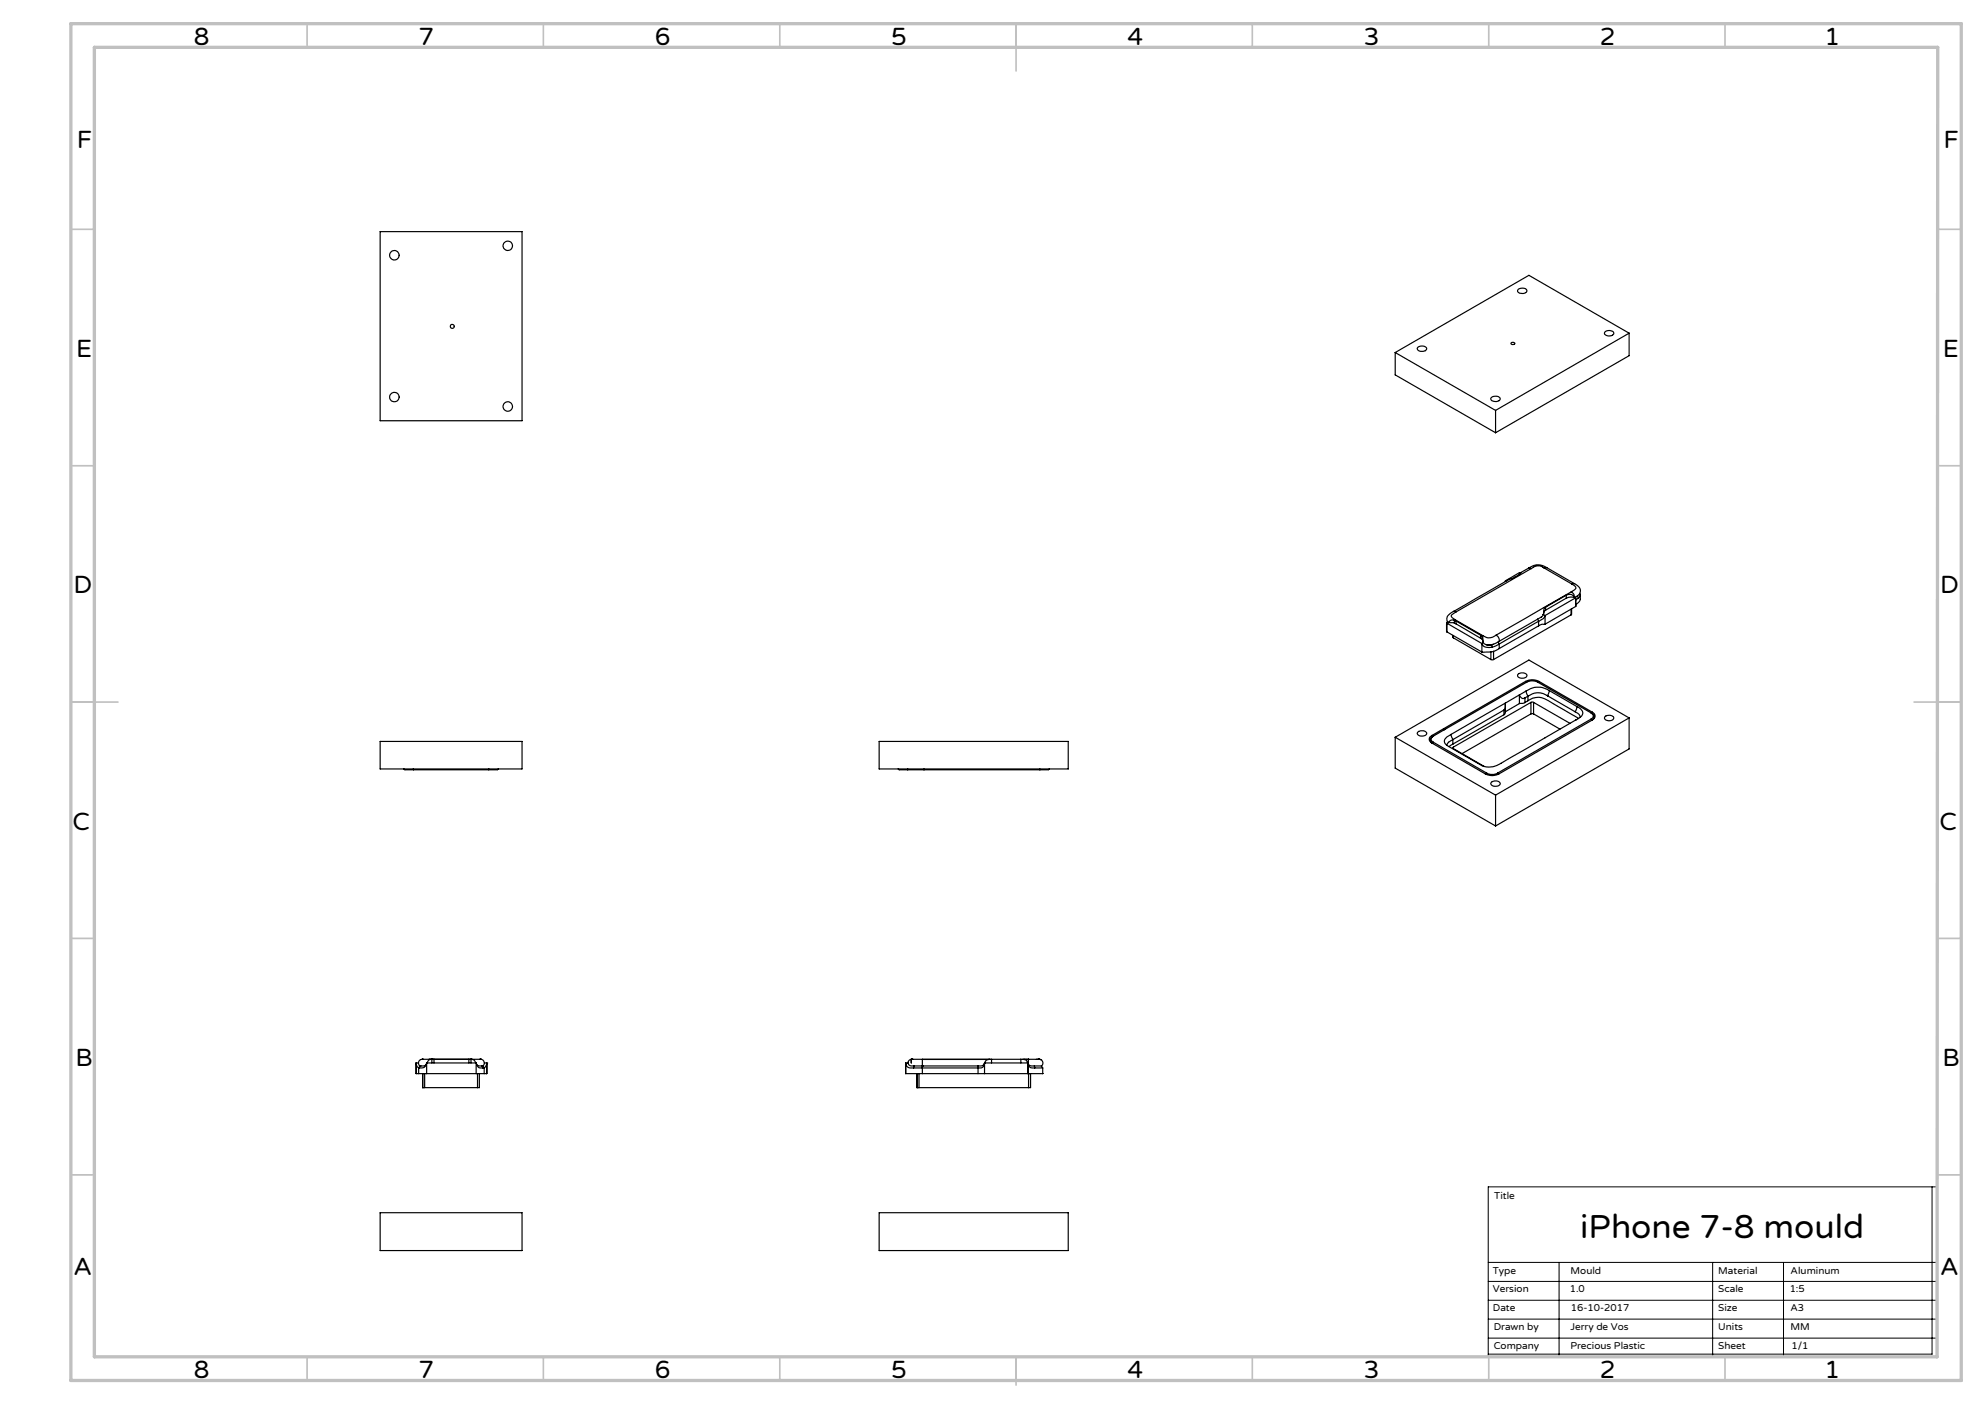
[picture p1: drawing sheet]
<svg xmlns="http://www.w3.org/2000/svg" width="420mm" height="297mm" viewBox="0 0 420 297" stroke-linecap="round" stroke-linejoin="round" font-family="sans-serif">
<!-- layer: Laag 1 -->
<path d="M408.8 251.1v35.4h-93.9M314.9 267h95M314.9 271.1h95M314.9 275.1h95M314.9 279h95M329.9 267v20.1M362.4 267v20.1M377.4 267v20.1M314.9 283.1h95M315 287h94.9v-35.9h-95v36h95" fill="none" stroke="#000" stroke-width=".21"/>
<g fill="none" stroke="#c0c0c0" stroke-width=".35">
<path d="M65 5v5M115 5v5M165 5v5M215 5v10M265 5v5M315 5v5M365 5v5M15 48.5h5M410 48.5h5M15 98.5h5M410 98.5h5M15 148.5h10"/>
<path d="M405 148.5h10M15 198.5h5M410 198.5h5M15 248.5h5M410 248.5h5M65 287v5M115 287v5M165 287v5M215 287v6M265 287v5M315 287v5M365 287v5"/>
</g>
<path d="M15 5h400v287h-400zM20 10h390l-.1 277h-389.9z" fill="none" stroke="#c0c0c0" stroke-width=".7"/>
<g fill="none" stroke="#000" stroke-width=".25">
<path d="M80.4 49h30.1v40h-30.1zM295.2 74.6v4.7l21.2 12.2M295.2 74.6l21.2 12.2M300.1 73.4a1.3 1.3 0 0 1 1.8 .3 1.13 1.13 0 0 1-1 .6 1.13 1.13 0 0 1-1-.6zM319.7 72.6a.43 .43 0 0 1 .5-.2 .43 .43 0 0 1 .3 .3 .42 .42 0 0 1-.5 .2 .42 .42 0 0 1-.3-.3zM321.3 61.2a1.29 1.29 0 0 1 1.8 .3 1.15 1.15 0 0 1-2 .1zM339.7 70.1a1.22 1.22 0 0 1 1.8 .4 1.1 1.1 0 0 1-1 .6 1.1 1.1 0 0 1-1-.7zM344.7 70.5v4.7l-28.3 16.3M344.7 70.5l-21.2-12.3-28.3 16.4M344.7 70.5l-28.3 16.3M315.6 84a1.3 1.3 0 0 1 1.8 .3 1.13 1.13 0 0 1-1 .6 1.13 1.13 0 0 1-1-.6zM316.4 86.8v4.7"/>
<path d="M306.1 132.1v1.5M306.1 133.6v.1M306.1 131.8v.3M306.1 131.8l7.4 4.3M306.1 131.8v1.9M306.1 133.7l7.4 4.2M306.3 131.5l-.2 .3M306.5 131.7l-.4 .1M306.5 131.7l1.2 .1M307.4 134.4l.1 .5M307.5 134.9l8 4.6M307.5 134.5v.4"/>
<path d="M307.6 129.3l-.7 .4a1.29 1.29 0 0 0-.5 2M307.7 131.8l.4 .2M307.7 131.2l.4 .2M307.7 131.2a.87 .87 0 0 0-1.1 .3l-.1 .2M307.7 131.2v.6M307.9 131.1l-.2 .1M307.9 131.1l5.9 3.4M308 129.5l-.9 .7 .2 .5 .6 .4M308.1 132l5.2 3M308.1 131.4l5.2 3M308.1 131.4v.6M313.3 135l.3 .2"/>
<path d="M313.3 134.4l.3 .2M313.3 134.4v.6M313.5 136.1a1.31 1.31 0 0 0 1.6 .9l.6-.1M313.5 136.1v1.8M313.6 134.6l.2 .3v1M313.6 135.2l.2 .7M313.6 134.6v.6M313.8 134.5l-.2 .1M313.8 135.9l.2 .2 .5 .3h.9M313.8 135.9l-.3 .2M315.5 139.5h.5M315.5 137.9v1.6"/>
<path d="M315.6 136.4h-.1M315.6 136.4l.1 .5M316 136.3l-.4 .1M316 137.8v1.7M316.5 134.4l-.7 .4a2.06 2.06 0 0 1-2-.3M316.5 134.4a.99 .99 0 0 1 .6 1.3M317 135.8l.2 .4M317.1 135.7a3.1 3.1 0 0 1-2.7 .6M317.2 136.2l-1.5 .7M317.2 137.2a5.8 5.8 0 0 1-3.7 .7M317.2 136.2v1M318.5 122.9h.2"/>
<path d="M318.5 122.9v.1M321.7 121.3l-.2-.2-3 1.8M321.8 121.1l-.5 .5-2 1-11.7 6.7 .4 .2M323.4 120.2l.6 .1M323.4 120.2l-1.6 .9M324 120.3l-16 9.2M325.3 130.9l.2 .5M325.5 131.4l-8.3 4.8M325.5 131.4v1M325.5 132.4l-8.3 4.8M326.2 130.5l-9.1 5.2M326.5 130l-.4 .6"/>
<path d="M326.5 130l.4 .2M326.7 120.2a2.05 2.05 0 0 0-2.7 .1M326.7 120.2l5.9 3.4M326.9 130.2l-.3 .6-1.1 .6M326.9 132l-.7 .1-.7 .3M326.9 130.2v1.8M327 128.4l-.4 .6-.1 1M327 129.1l-.3 .3-.2 .6M327 128.4v.7M327.3 120.1l5.8 3.4-.5 .1M327.3 120.1a3.2 3.2 0 0 0-3.9 .1M327.3 120.1l-.6 .1"/>
<path d="M331.4 125.9l.9-.2 .5 .2 .2 .4M331.4 125.9l-4.4 2.5M331.4 126.5l-4.4 2.6M331.4 125.9v.6M332.4 130.1l-16.4 9.4M332.4 128.9v1.2M332.5 125.2l-16 9.2M332.5 125.2a1.09 1.09 0 0 1 .6 1.1M332.5 128.8l-.1 1.3M332.6 123.6a.82 .82 0 0 1 .7 1l-.8 .6M333 126.3l-1.6 .2M333 126.3l.4 .2"/>
<path d="M333.1 123.4a1.61 1.61 0 0 1 1.2 2.2l-1.1 .8 .1-.1M333.4 126.5v1.8M333.4 126.5l-6.5 3.7M333.4 128.3l-6.5 3.7M333.7 126l.3 .5M334 126.5l-.6 .4M334.3 125.5v.6l-.3 .4M334.4 125.8a1.76 1.76 0 0 1-1 2.1v.2M80.4 156.8h30.1v5.9h-30.1zM186 156.8h40v5.9h-40zM295.2 156v6.5l21.2 12.2M295.2 156l21.2 12.2"/>
<path d="M300 154.9a1.15 1.15 0 0 1 1.9 .3 1.24 1.24 0 0 1-2 0zM303 155.6l.1 .2M303.1 155.8a.76 .76 0 0 0-.5 .7 .76 .76 0 0 0 .5 .8l.2-.3M303.3 155.7a.68 .68 0 0 0-.5 .7 .68 .68 0 0 0 .5 .6M303.3 157l11.3 6.5M303.3 155.7l-.2 .1M305.4 154.2l-2.4 1.4M305.4 154.2l.2 .2M307 155.4l-1.1 .8a.94 .94 0 0 0 .2 1.5M307 155.4l.4 1.1M307.4 157.4l-.8 .5M307.4 156.5l-.5 .2a1.25 1.25 0 0 0-.8 1"/>
<path d="M307.4 156.5v.9M307.5 158l-.1 .1 .1 .3M307.5 158.4l6.5 3.7M307.5 158v.4M318.2 151.2l-10.8 6.2M318.2 150.2l-10.8 6.3M318.2 150.2v1M318.5 148.7l-11.5 6.7M318.5 150.6l-.1 .4-.2 .2M318.5 148.7l-.1 1.3-.2 .2M318.5 148.7v1.9M321.2 142.6a1.14 1.14 0 0 1 1.9 .4 1.18 1.18 0 0 1-2-.1z"/>
<path d="M321.5 147a.8 .8 0 0 0 1.2 .6M321.5 147l-3 1.7M321.5 148.8l-3 1.8M321.5 147v1.8M322.7 148.6l-1.2 .2M322.7 147.6v1M322.8 144.1a3 3 0 0 1 2.8 0M322.8 144.1l-17.4 10.1M322.8 144.1l.1 .3M322.9 146.2l.4 1.1M322.9 146.2l-1.4 .8M323.3 148.2a3.5 3.5 0 0 1 4.3 0l6.4 3.8"/>
<path d="M323.3 148.2l-.6 .4M323.3 147.3v.9M323.3 147.3l-.6 .3M323.9 148.6h.6M323.9 151h.6M323.9 148.6l-16.4 9.4M323.9 151l-14.5 8.4M323.9 148.6v2.4M324.5 148.6l7.7 4.4M324.5 151l5.6 3.2M324.5 148.6v2.4M325.6 144.1l11.3 6.6"/>
<path d="M325.6 144.1l-.1 .3M327.4 147.2a3.4 3.4 0 0 0-4.1 .1M327.4 147.2h.1M327.4 147.2l5.9 3.4M327.8 146.1a4.3 4.3 0 0 0-4.9 .1M327.8 146.1l-.4 1.1M327.8 146.1l5.9 3.4M333.3 150.6a1.33 1.33 0 0 1 1 1.1M333.7 149.5l.4 .2a1.2 1.2 0 0 1 .8 1.2 1.2 1.2 0 0 1-.9 1.1l-16.4 9.5a4.3 4.3 0 0 1-4.1 .5l-7.4-4.3M333.7 149.5l-.4 1.1M336.7 150.8a.69 .69 0 0 1 .4 .7 .69 .69 0 0 1-.4 .6M336.7 150.8l-11.4-6.5a2.7 2.7 0 0 0-2.2 0l-19.8 11.4"/>
<path d="M336.7 152.1l-19.8 11.4M336.7 150.8l.1 .1M336.8 150.9a.76 .76 0 0 1 .5 .7 .76 .76 0 0 1-.5 .8l-.1-.3M336.9 150.7a.87 .87 0 0 1 .6 .8 .87 .87 0 0 1-.6 .8l-19.8 11.4a3.1 3.1 0 0 1-2.8 0l-11.3-6.5a.85 .85 0 0 1-.6-.8 .85 .85 0 0 1 .6-.8M336.9 150.7l-.1 .2M339.6 151.6a1.34 1.34 0 0 1 1.9 .2 1.1 1.1 0 0 1-1 .7 1.1 1.1 0 0 1-1-.6zM344.7 151.9l-21.2-12.3-28.3 16.4M344.7 151.9l-28.3 16.3M344.7 151.9v6.5l-28.3 16.3M85.4 162.7l.3 .1h1.8M87.5 162.7v.1M87.5 162.8h15.9"/>
<path d="M103.4 162.7v.1M105.4 162.7l-.2 .1h-1.8M190 162.7l.3 .1h1.8M192.1 162.8h27.9M192.1 162.7v.1M195.5 162.7v.1M220 162.7v.1M222 162.7l-.2 .1h-1.8M314.6 163.5a2.47 2.47 0 0 0 2.3 0M314.6 163.5l-.1 .3M315.6 165.5a1.15 1.15 0 0 1 1.8 .3 1.22 1.22 0 0 1-2 0zM316.4 168.2v6.5"/>
<path d="M316.9 163.5l.1 .3M88.1 224.9v2.2M88.1 224.9l.2 .7 .3 .3M88.1 227.1h.4M88.1 224.9h.4M88.6 225.9v1.2h1.7M88.6 225.9h.1M88.9 225.5l-.3 .4M88.9 225.5h.1M88.9 225.5l-.2 .4M89.3 224.1h.1M89.4 224.1h.1"/>
<path d="M89.4 224.1h2M89.4 224.1a.78 .78 0 0 0-.8 .5 .78 .78 0 0 0 .3 .9M89.4 230.1h.5M89.4 230.1h.1M89.4 227.1v3M89.9 227.1v3M89.9 230.1h11.1M90.1 225.2l-.5 .3h-.7M90.3 224.9a1.26 1.26 0 0 1-1.6 1M90.3 224.9v2.2M90.3 224.9h10.5M90.3 227.1h10.5"/>
<path d="M90.8 224.1h.6M91.4 224.1a1.01 1.01 0 0 0-1.1 .8M91.4 224.1h.1M91.4 224.1h.4v.8M91.4 224.1h8.3M91.4 224.1v.8M99.6 224.1h2M99.7 224.1l.6 .2 .4 .6M99.7 224.1h.1M99.7 224.1h-.5v.8M99.7 224.1v.8M100.8 224.9a1.09 1.09 0 0 0 1.4 1"/>
<path d="M100.8 227.1h1.6M100.8 224.9v2.2M100.9 225.2l.5 .3h.6M101 227.1v3M101.4 227.1v3h-.4M101.5 224.1h.1zM101.6 224.1h.1M101.7 224.1h.1M102 225.5h.2M102 225.5l.2 .4M102 224.2a.76 .76 0 0 1 .1 1.3M102.2 225.5l.2 .4"/>
<path d="M102.2 225.9h.2M102.4 225.9v1.2M102.4 227.1h.6M102.5 224.9h.5M103 224.9v2.2M103 224.9l-.1 .3-.5 .7M103 224.9h.1M191.6 224.9a1.23 1.23 0 0 0 1.7 1M191.6 224.9v2.2h3.6M191.6 224.9h.6M192.2 224.9l.3 .5 .9 .1M192.2 224.8v.1"/>
<path d="M192.8 224.1h.1M192.8 224.1a.72 .72 0 0 0-.6 .8M192.8 224.1v.8M192.8 224.1h.2M192.9 224.1h.1M193 224.1h2.2M193.4 225.5h1.8M193.4 225.5l-.1 .4M194 230.1h.5M194 230.1h.1M194 227.1v3M194.5 230.1h23.1"/>
<path d="M194.5 227.1v3M195.2 224.1h14.1M195.2 224.1v1.4M195.2 224.1h14.3M195.2 225.5h.1M195.2 227.1h11.7M195.2 225.5h11.7M195.2 225.5v1.6M206.9 227.1h1.4M206.9 225.5v1.6M208.3 224.9h.1M208.3 224.9l-.2 .7-.5 .3h-14.3"/>
<path d="M208.3 224.9l-.4 .5-1 .1M208.3 224.9h9.2M208.3 227.1h9.2M208.3 224.9v2.2M209.8 224.1h-.5a.96 .96 0 0 0-1 .8M209.8 224.1h6.2M209.8 224.1v.8M216 224.1a1.09 1.09 0 0 1 1.5 .8M216 224.1v.8M216.4 224.1h3.4M216.6 224.1h1v1M217.5 224.9l.1 .4"/>
<path d="M217.5 227.1h.1M217.5 224.9v2.2M217.5 224.9l.1 .2M217.6 225.1v.2a1.05 1.05 0 0 0 1.3 .6M217.6 225.1v.2M217.6 225.1l.1 .1a1.14 1.14 0 0 0 1.2 .3M217.6 227.1h.1M217.6 225.3v4.8M218.1 227.1v3h-.5M218.9 225.5h1.4M218.9 225.5v.4M218.9 225.9h1.7"/>
<path d="M219.3 224.1h.5M219.8 224.1h-.1a.79 .79 0 0 1 .9 .4 .79 .79 0 0 1-.3 1M219.8 224.1h.1M220.3 225.5l.3 .4M220.6 225.9l.1 1.2h-3.1M80.4 256.5h30.1v8h-30.1zM186 256.5h40v8h-40z"/>
<circle cx="83.4" cy="54" r="1.01"/>
<circle cx="107.5" cy="52" r=".99"/>
<circle cx="95.7" cy="69" r=".42"/>
<circle cx="83.4" cy="84" r="1.01"/>
<circle cx="107.4" cy="86" r="1"/>
</g>
<text font-size="7.1" x="334.4" y="261.9">iPhone 7-8 mould</text>
<g font-size="5.3">
<text x="41" y="9.5">8</text>
<text x="88.5" y="9.5">7</text>
<text x="138.5" y="9.5">6</text>
<text x="188.5" y="9.5">5</text>
<text x="238.5" y="9.5">4</text>
<text x="288.5" y="9.5">3</text>
<text x="338.5" y="9.5">2</text>
<text x="386" y="9.5">1</text>
<text x="16.2" y="31.3">F</text>
<text x="411.2" y="31.3">F</text>
<text x="16.1" y="75.5">E</text>
<text x="411.1" y="75.5">E</text>
<text x="15.5" y="125.5">D</text>
<text x="410.5" y="125.5">D</text>
<text x="15.4" y="175.5">C</text>
<text x="410.4" y="175.5">C</text>
<text x="16" y="225.5">B</text>
<text x="411" y="225.5">B</text>
<text x="15.5" y="269.8">A</text>
<text x="410.5" y="269.8">A</text>
<text x="41" y="291.5">8</text>
<text x="88.5" y="291.5">7</text>
<text x="138.5" y="291.5">6</text>
<text x="188.5" y="291.5">5</text>
<text x="238.5" y="291.5">4</text>
<text x="288.5" y="291.5">3</text>
<text x="338.5" y="291.5">2</text>
<text x="386" y="291.5">1</text>
</g>
<g font-size="2.1">
<text x="316.2" y="253.6">Title</text>
<text x="315.9" y="269.4">Type</text>
<text x="332.3" y="269.4">Mould</text>
<text x="363.6" y="269.4">Material</text>
<text x="378.9" y="269.4">Aluminum</text>
<text x="315.9" y="273.3">Version</text>
<text x="332.1" y="273.3">1.0</text>
<text x="363.6" y="273.3">Scale</text>
<text x="378.7" y="273.3">1:5</text>
<text x="315.9" y="277.3">Date</text>
<text x="316" y="281.4">Drawn by</text>
<text x="332.3" y="281.3">Jerry de Vos</text>
<text x="332.4" y="277.3">16-10-2017</text>
<text x="363.6" y="281.4">Units</text>
<text x="363.6" y="277.3">Size</text>
<text x="378.8" y="281.4">MM</text>
<text x="378.8" y="277.3">A3</text>
<text x="316" y="285.3">Company</text>
<text x="332.3" y="285.3">Precious Plastic</text>
<text x="363.6" y="285.3">Sheet</text>
<text x="379.1" y="285.3">1/1</text>
</g>
</svg>
